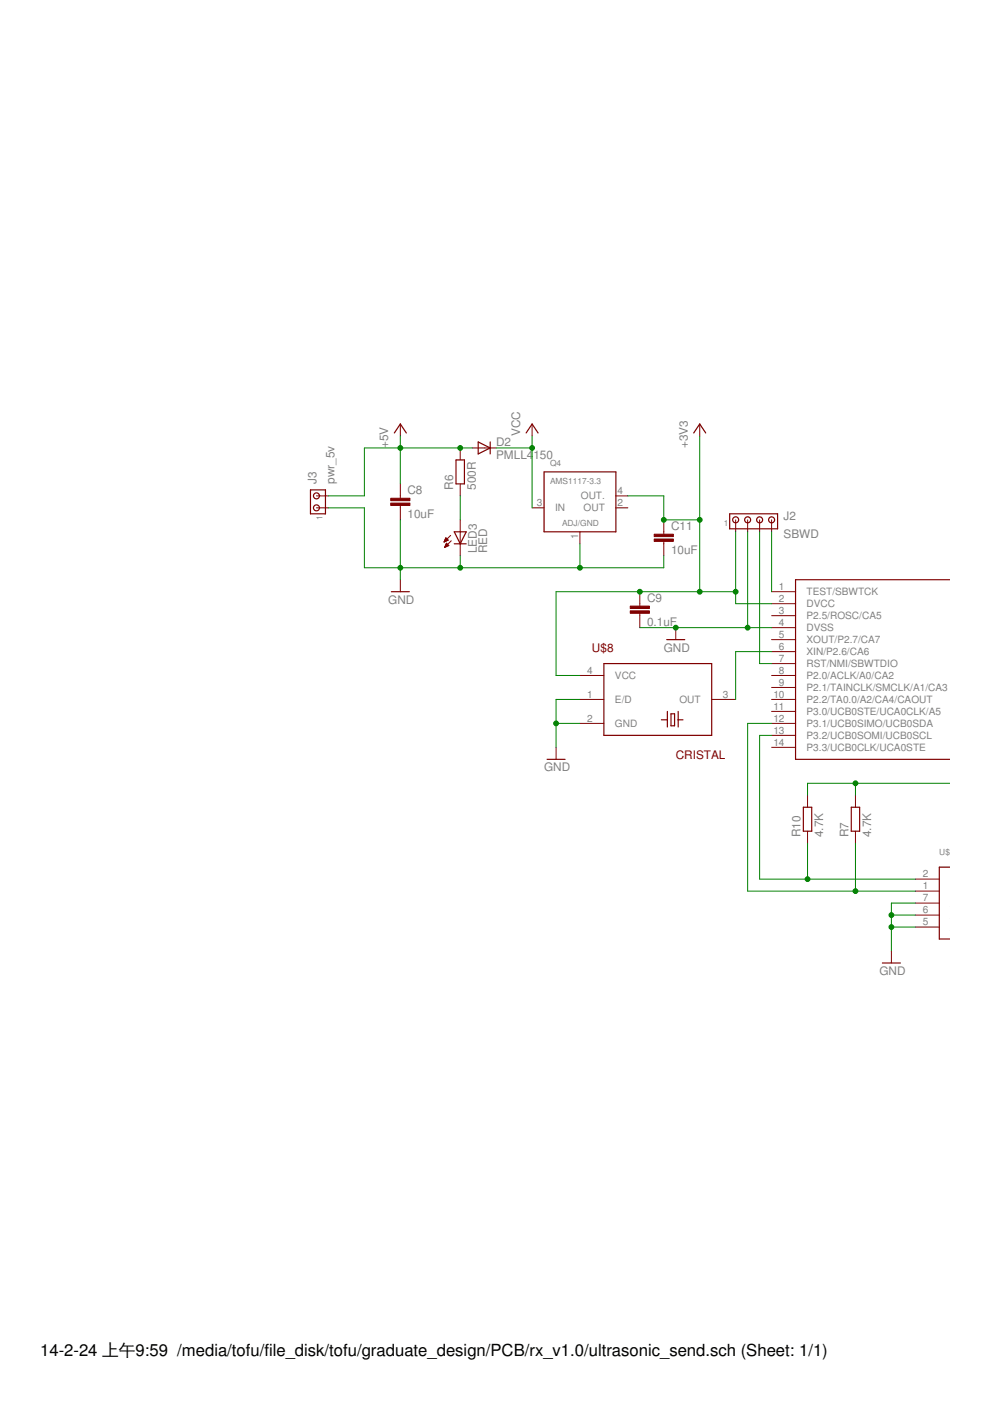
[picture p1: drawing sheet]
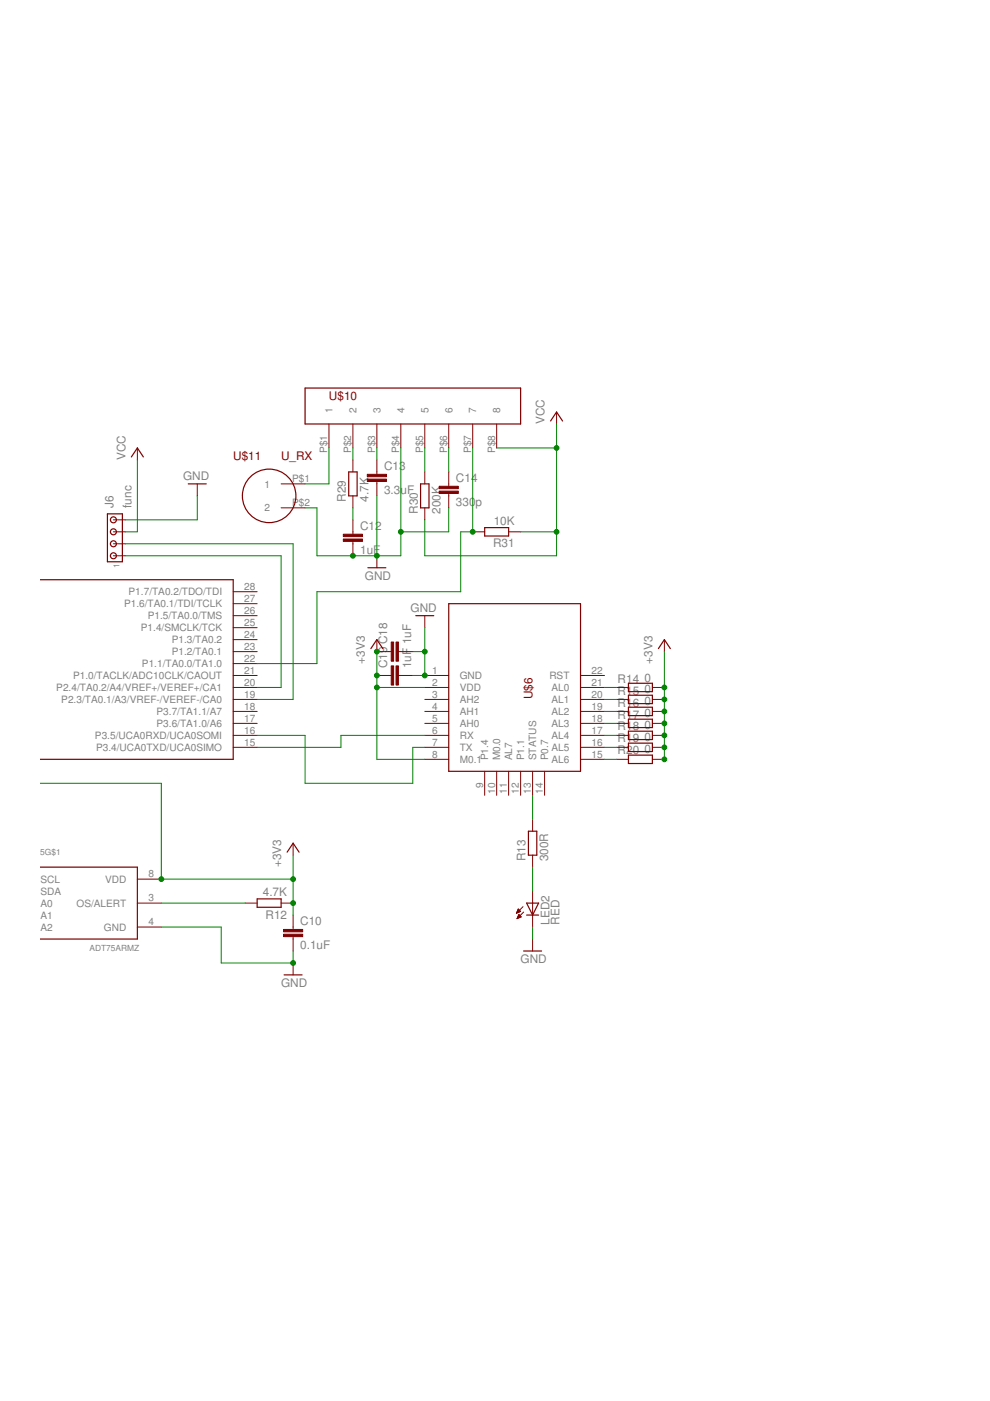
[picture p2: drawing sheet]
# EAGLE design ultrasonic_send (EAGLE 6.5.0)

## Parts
C8  10uF  C-EUC0805  [C0805]
C9  0.1uF  C-EUC0805  [C0805]
C10  0.1uF  C-EUC0805  [C0805]
C11  10uF  C-EUC0805  [C0805]
C12  1uF  C-EUC0805  [C0805]
C13  3.3uF  C-EUC0805  [C0805]
C14  330p  C-EUC0805  [C0805]
C18  1uF  C-EUC0805  [C0805]
C19  1uF  C-EUC0805  [C0805]
D2  PMLL4150  [SOD80C]
J2  SBWD  MTA04-100  [10X04MTA]
J3  pwr_5v  MTA02-100  [10X02MTA]
J6  func  MTA04-100  [10X04MTA]
LED2  RED  LEDCHIP-LED0805  [CHIP-LED0805]
LED3  RED  LEDCHIP-LED0805  [CHIP-LED0805]
Q4  AMS1117-3.3  TLV1117  [SOT223-4]
R6  500R  R-EU_R0603  [R0603]
R7  4.7K  R-EU_R0603  [R0603]
R10  4.7K  R-EU_R0603  [R0603]
R12  4.7K  R-EU_R0603  [R0603]
R13  300R  R-EU_R0603  [R0603]
R14  0  R-EU_R0603  [R0603]
R15  0  R-EU_R0603  [R0603]
R16  0  R-EU_R0603  [R0603]
R17  0  R-EU_R0603  [R0603]
R18  0  R-EU_R0603  [R0603]
R19  0  R-EU_R0603  [R0603]
R20  0  R-EU_R0603  [R0603]
R29  4.7K  R-EU_R0603  [R0603]
R30  200K  R-EU_R0603  [R0603]
R31  10K  R-EU_R0603  [R0603]
U$4  MSP430F2112  [PW_R-PDSO-G28]
U$5  ADT75ARMZ  [MSOP08]
U$6  ZIGBEE  [ZIGBEE]
U$8  CRISTAL  [CTS406]
U$10  CX20106  [CX20106]
U$11  U_RX  ULTRASONIC  [ULTRASONIC]

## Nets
+3V3: C9.1 C10.1 C11.1 C18.1 C19.1 J2.1 Q4.4(OUT.) R7.2 R10.2 R12.1 R14.1 R15.1 R16.1 R17.1 R18.1 R19.1 R20.1 U$4.2(DVCC) U$5.8(VDD) U$6.2(VDD) U$6.8(M0.1) U$8.4(VCC)
+5V: C8.1 D2.A J3.2 R6.2
GND: C8.2 C9.2 C10.2 C11.2 C12.2 C13.2 C14.2 C18.2 C19.2 J2.2 J3.1 J6.4 LED2.C LED3.C Q4.1(ADJ/GND) U$4.4(DVSS) U$5.4(GND) U$5.5(A2) U$5.6(A1) U$5.7(A0) U$6.1(GND) U$8.1(E/D) U$8.2(GND) U$10.P$4 U$11.P$2
N$11: J2.4 U$4.1(TEST/SBWTCK)
N$12: J2.3 U$4.7(RST/NMI/SBWTDIO)
N$13: LED3.A R6.1
N$14: R12.2 U$5.3(OS/ALERT)
N$15: R7.1 U$4.12(P3.1/UCB0SIMO/UCB0SDA) U$5.1(SDA)
N$16: R10.1 U$4.13(P3.2/UCB0SOMI/UCB0SCL) U$5.2(SCL)
N$17: U$4.6(XIN/P2.6/CA6) U$8.3(OUT)
N$19: U$4.16(P3.5/UCA0RXD/UCA0SOMI) U$6.7(TX)
N$20: U$4.15(P3.4/UCA0TXD/UCA0SIMO) U$6.6(RX)
N$21: LED2.A R13.1
N$22: R13.2 U$6.13(STATUS)
N$23: R14.2 U$6.21(AL0)
N$24: R15.2 U$6.20(AL1)
N$25: R16.2 U$6.19(AL2)
N$26: R17.2 U$6.18(AL3)
N$27: R18.2 U$6.17(AL4)
N$28: R19.2 U$6.16(AL5)
N$29: R20.2 U$6.15(AL6)
N$47: R29.2 U$10.P$2
N$48: C12.1 R29.1
N$49: U$10.P$1 U$11.P$1
N$50: C13.1 U$10.P$3
N$51: R31.2 U$4.22(P1.1/TA0.0/TA1.0) U$10.P$7
N$52: R30.2 U$10.P$5
N$53: C14.1 U$10.P$6
N$57: J6.1 U$4.20(P2.4/TA0.2/A4/VREF+/VEREF+/CA1)
N$58: J6.2 U$4.19(P2.3/TA0.1/A3/VREF-/VEREF-/CA0)
VCC: D2.C J6.3 Q4.3(IN) R30.1 R31.1 U$10.P$8
Unconnected: U$4.3(P2.5/ROSC/CA5) U$4.5(XOUT/P2.7/CA7) U$4.8(P2.0/ACLK/A0/CA2) U$4.9(P2.1/TAINCLK/SMCLK/A1/CA3) U$4.10(P2.2/TA0.0/A2/CA4/CAOUT) U$4.11(P3.0/UCB0STE/UCA0CLK/A5) U$4.14(P3.3/UCB0CLK/UCA0STE) U$4.17(P3.6/TA1.0/A6) U$4.18(P3.7/TA1.1/A7) U$4.21(P1.0/TACLK/ADC10CLK/CAOUT) U$4.23(P1.2/TA0.1) U$4.24(P1.3/TA0.2) U$4.25(P1.4/SMCLK/TCK) U$4.26(P1.5/TA0.0/TMS) U$4.27(P1.6/TA0.1/TDI/TCLK) U$4.28(P1.7/TA0.2/TDO/TDI) U$6.3(AH2) U$6.4(AH1) U$6.5(AH0) U$6.9(P1.4) U$6.10(M0.0) U$6.11(AL7) U$6.12(P1.1) U$6.14(P0.7) U$6.22(RST)

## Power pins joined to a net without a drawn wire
OUT: Q4.2(OUT)
